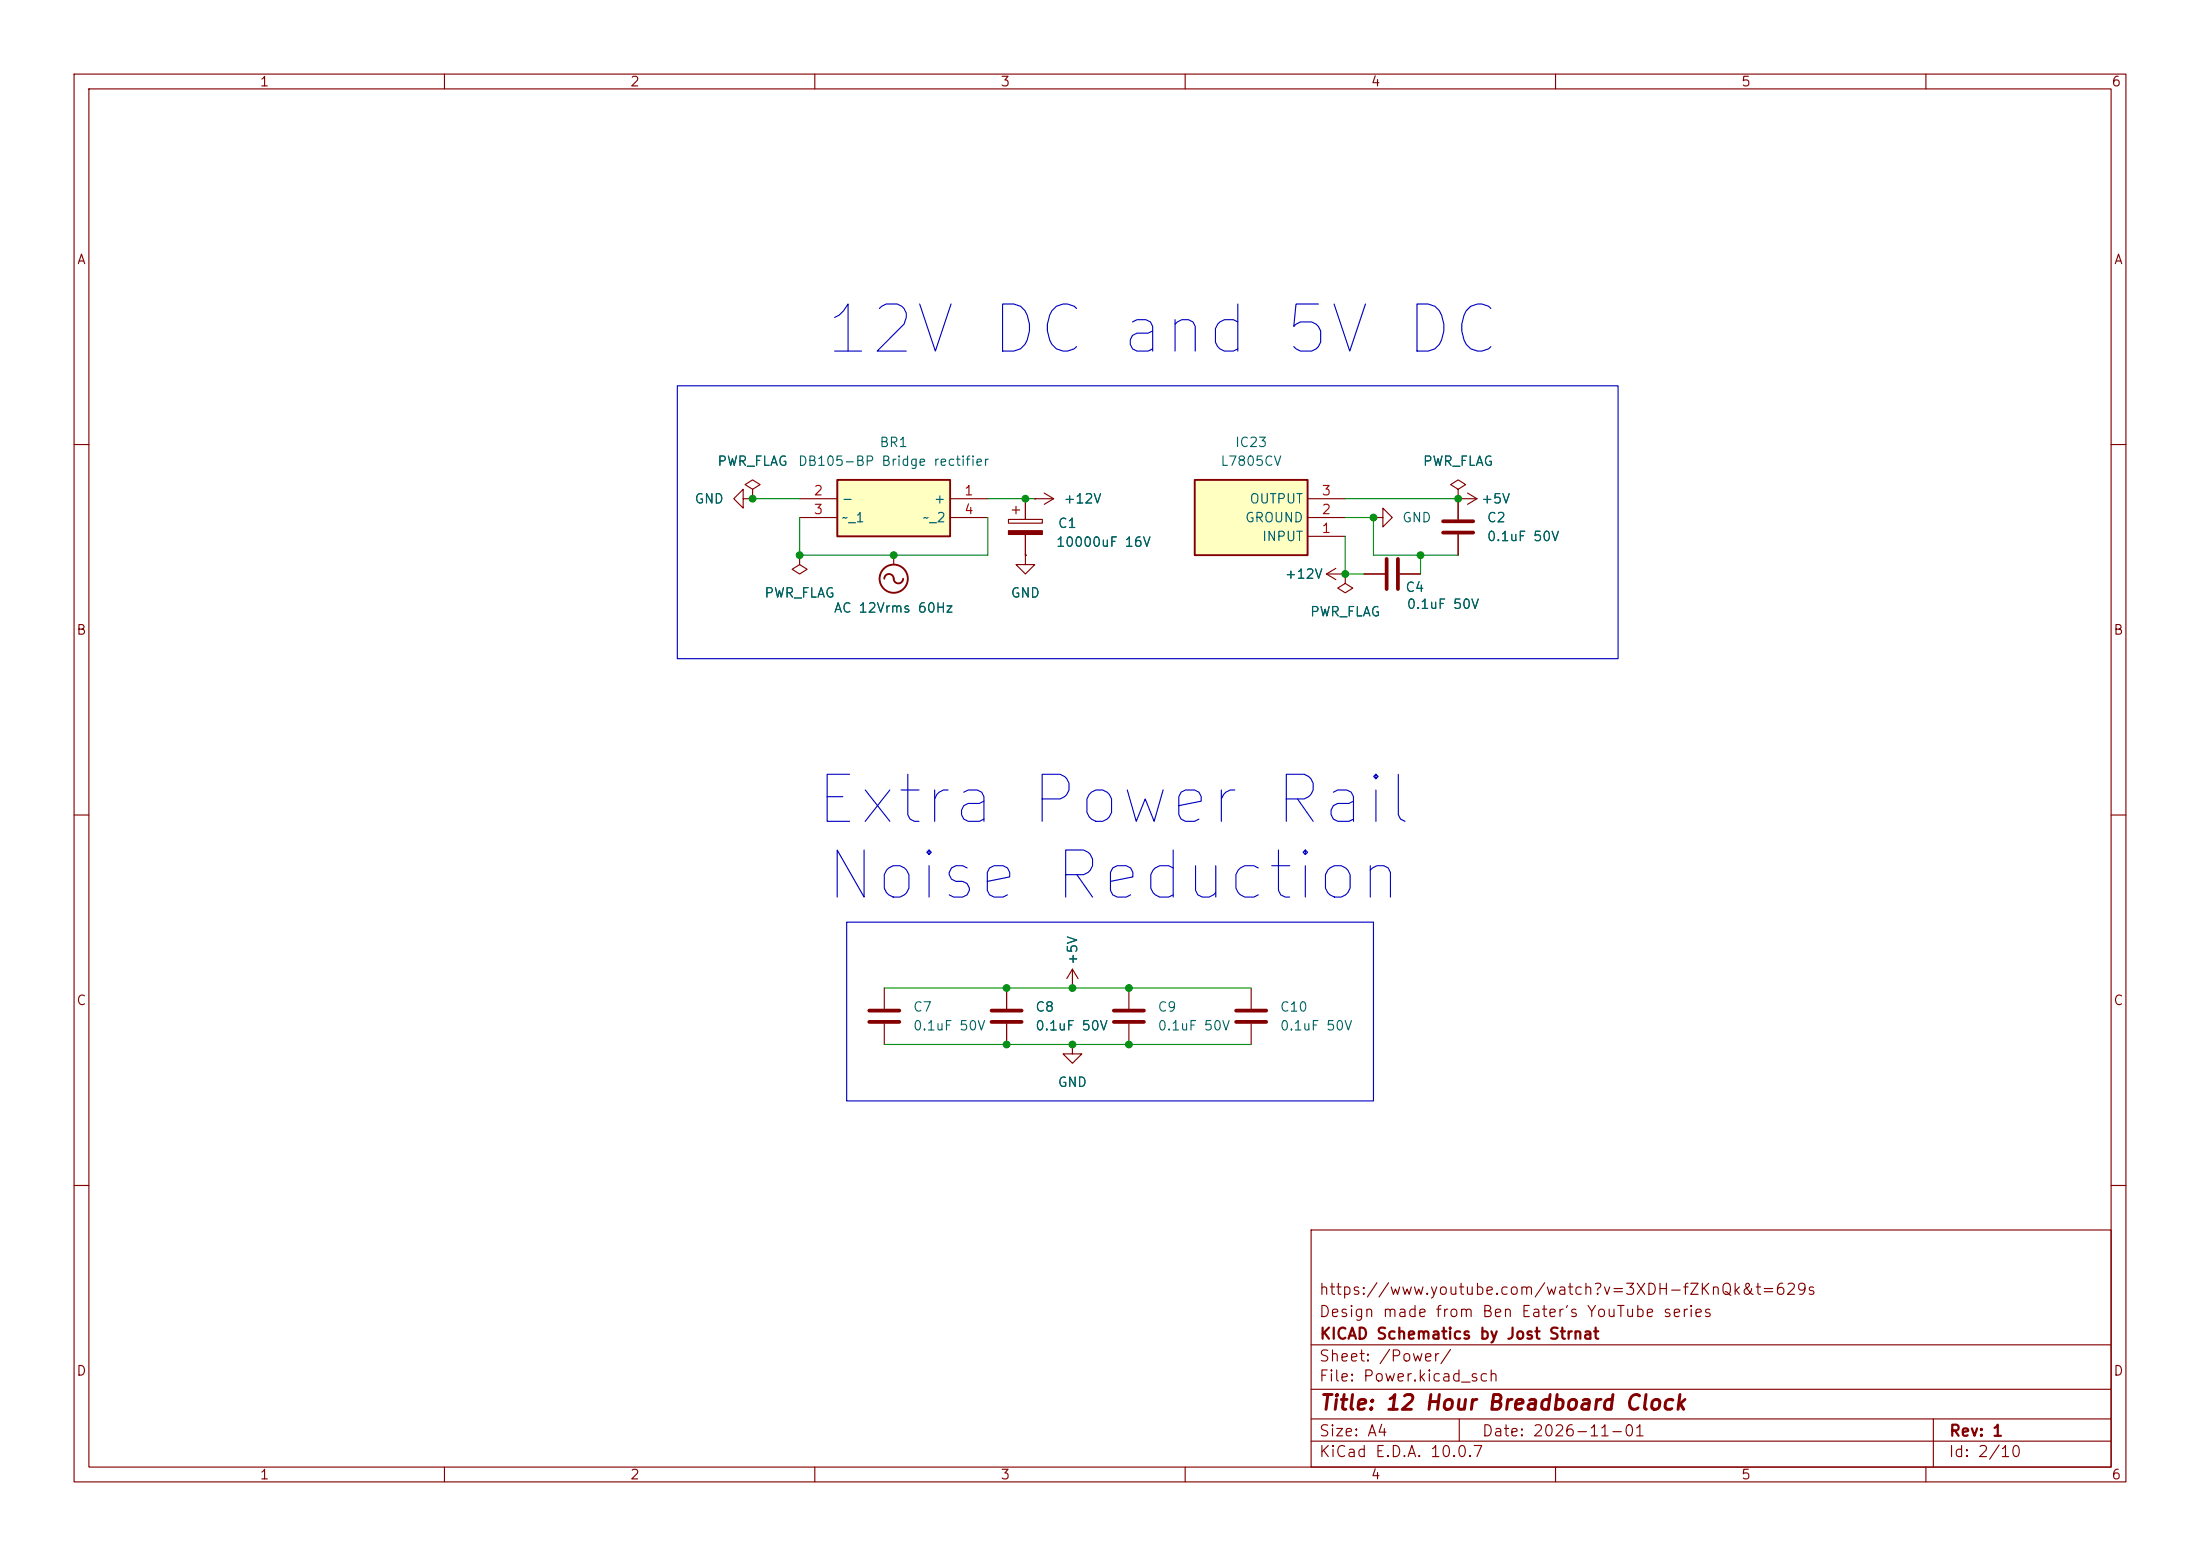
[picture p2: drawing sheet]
<svg xmlns="http://www.w3.org/2000/svg" width="297mm" height="210mm" viewBox="0 0 297 210" stroke-linecap="round" stroke-linejoin="round" font-family="sans-serif">
<g fill="none" stroke="#840000" stroke-width=".15">
<path d="M10 10h277v190h-277zM12 12h273v186h-273zM60 10v2M110 10v2M160 10v2M210 10v2M260 10v2M10 60h2M101.6 66l1-.6-1-.6-1 .6 1 .6v1.3M101.6 67.3h.1M120.6 74.9h.1M120.6 74.9v1.3"/>
<path d="M136.1 70.1h4.6v.5h-4.6zM136.7 68.8h1M137.2 68.3v1M138.4 74.9v1.3h1.3l-1.3 1.3-1.2-1.3h1.2M138.4 74.9h.1M138.4 67.3v2.8M138.4 72.1v2.8M179.1 77.5l1.2 .7M179.1 77.5h2.5M180.3 76.7l-1.2 .8M181.6 77.5h.1M181.6 77.5v1.2l1 .7-1 .6-1-.6 1-.7"/>
<path d="M185.4 69.9h1.3v-1.3l1.3 1.3-1.3 1.2v-1.2M185.4 69.9h.1M196.8 67.3v2.8M196.8 72.1v2.8M285 60h2M10 110h2M285 110h2M119.4 133.4v2.7M119.4 138.2v2.8M135.9 133.4v2.7M135.9 138.2v2.8M144.8 133.4h.1"/>
<path d="M144.8 130.8l-.8 1.3M144.8 130.8l.7 1.3M144.8 130.8v2.6M152.4 133.4v2.7M152.4 138.2v2.8M168.9 133.4v2.7M168.9 138.2v2.8M144.8 141v1.2h1.2l-1.2 1.3-1.3-1.3h1.3M144.8 141h.1M10 160h2M177 166h108v32h-108zM285 160h2"/>
<path d="M60 198v2M110 198v2M160 198v2M177 194.5h108M177 191.5h108M177 187.5h108M177 181.5h108M197 191.5v3M210 198v2M260 198v2M261 191.5v6.5"/>
</g>
<g fill="none" stroke="#840000" stroke-width=".25">
<path d="M119.4 78.1a.67 .67 0 0 1 .8-.6 .67 .67 0 0 1 .5 .8 .64 .64 0 0 0 .7 .4 .64 .64 0 0 0 .5-.6"/>
<circle cx="120.6" cy="78.1" r="1.9"/>
</g>
<path d="M194.8 70.4h4.1M194.8 71.9h4.1M117.3 136.4h4.1M117.3 137.9h4.1M133.9 136.4h4M133.9 137.9h4M150.4 136.4h4M150.4 137.9h4M166.9 136.4h4M166.9 137.9h4" fill="none" stroke="#840000" stroke-width=".51"/>
<path d="M136.1 71.6h4.6v.5h-4.6z" fill="#840000" stroke="#840000" stroke-width=".15"/>
<path d="M161.3 64.8h15.2v10.1h-15.2z" fill="#ffffc2"/>
<path d="M161.3 64.8h15.2v10.1h-15.2z" fill="none" stroke="#840000" stroke-width=".25"/>
<g fill="none" stroke="#840000" stroke-width=".15">
<path d="M100.3 67.3v-1.3l-1.2 1.3 1.2 1.3v-1.3h1.3M101.6 67.3h.1M107.9 74.9v1.3l1.1 .6-1.1 .7-1-.7 1-.6M107.9 74.9h.1M139.7 67.3h.1M139.7 67.3h2.5M141 66.5l1.2 .8M142.2 67.3l-1.2 .8M176.5 72.4h5.1M176.5 69.9h5.1M176.5 67.3h5.1M184.1 77.5h2.8"/>
<path d="M189 77.5h2.8M196.8 67.3h.1M196.8 66l1.1-.6-1.1-.6-1 .6 1 .6v1.3M196.8 67.3h2.6M198.1 66.5l1.3 .8M199.4 67.3l-1.3 .8"/>
</g>
<path d="M187.2 75.4v4.1M188.7 75.4v4.1" fill="none" stroke="#840000" stroke-width=".51"/>
<path d="M113 64.8h15.3v7.6h-15.3z" fill="#ffffc2"/>
<path d="M113 64.8h15.3v7.6h-15.3z" fill="none" stroke="#840000" stroke-width=".25"/>
<g fill="none" stroke="#840000" stroke-width=".15">
<path d="M101.6 67.3h.1M107.9 74.9h.1M107.9 67.3h5.1M107.9 69.9h5.1M120.6 74.9h.1M128.3 67.3h5M128.3 69.9h5M138.4 74.9h.1M138.4 67.3v2.8M138.4 72.1v2.8M139.7 67.3h.1M181.6 77.5h.1"/>
<path d="M184.1 77.5h2.8M189 77.5h2.8M196.8 67.3h.1M196.8 67.3v2.8M196.8 72.1v2.8M135.9 133.4v2.7M135.9 138.2v2.8M144.8 133.4h.1M144.8 141h.1"/>
</g>
<path d="M101.6 67.3h6.3M107.9 69.9v5h25.4v-5M133.3 67.3h6.4M181.6 67.3h15.2M181.6 69.9h3.8v5h11.4M181.6 72.4v5.1h2.5M191.8 74.9v2.6M119.4 133.4h49.5M119.4 141h49.5" fill="none" stroke="#009600" stroke-width=".15"/>
<path d="M91.4 52.1h127v36.8h-127zM114.3 124.5h71.1v24.1h-71.1z" fill="none" stroke="#0000c2" stroke-width=".15"/>
<g fill="#009600" stroke="#009600" stroke-width=".14">
<circle cx="191.8" cy="74.9" r=".46"/>
<circle cx="196.8" cy="67.3" r=".46"/>
<circle cx="144.8" cy="133.4" r=".46"/>
<circle cx="152.4" cy="141" r=".46"/>
<circle cx="144.8" cy="141" r=".46"/>
<circle cx="152.4" cy="133.4" r=".46"/>
<circle cx="135.9" cy="141" r=".46"/>
<circle cx="135.9" cy="133.4" r=".46"/>
<circle cx="185.4" cy="69.9" r=".46"/>
<circle cx="101.6" cy="67.3" r=".46"/>
<circle cx="107.9" cy="74.9" r=".46"/>
<circle cx="120.6" cy="74.9" r=".46"/>
<circle cx="138.4" cy="67.3" r=".46"/>
<circle cx="181.6" cy="77.5" r=".46"/>
</g>
<g font-size="6.3" fill="#0000c2">
<text x="110.8" y="49.3">12V DC and 5V DC</text>
<text x="109.5" y="112.8">Extra Power Rail</text>
<text x="110.9" y="123">Noise Reduction</text>
</g>
<text font-size="2" fill="#840000" x="178" y="190.8">Title: 12 Hour Breadboard Clock</text>
<g font-size="1.5" fill="#840000">
<text x="178" y="178.1">Design made from Ben Eater's YouTube series</text>
<text x="178" y="175.1">https://www.youtube.com/watch?v=3XDH-fZKnQk&amp;t=629s</text>
<text x="178" y="184.1">Sheet: /Power/</text>
<text x="178" y="181.1">KICAD Schematics by Jost Strnat</text>
<text x="178" y="186.8">File: Power.kicad_sch</text>
<text x="178" y="197">KiCad E.D.A. 10.0.7</text>
<text x="178" y="194.2">Size: A4</text>
<text x="200" y="194.2">Date: 2026-11-01</text>
<text x="263" y="197">Id: 2/10</text>
<text x="263" y="194.2">Rev: 1</text>
</g>
<g font-size="1.3" fill="#840000">
<text x="35" y="12">1</text>
<text x="85" y="12">2</text>
<text x="135" y="12">3</text>
<text x="185" y="12">4</text>
<text x="235" y="12">5</text>
<text x="285" y="12">6</text>
<text x="10.3" y="36">A</text>
<text x="285.3" y="36">A</text>
<text x="10.2" y="86">B</text>
<text x="285.2" y="86">B</text>
<text x="10.2" y="136">C</text>
<text x="285.2" y="136">C</text>
<text x="10.2" y="186">D</text>
<text x="285.2" y="186">D</text>
<text x="35" y="200">1</text>
<text x="85" y="200">2</text>
<text x="135" y="200">3</text>
<text x="185" y="200">4</text>
<text x="235" y="200">5</text>
<text x="285" y="200">6</text>
</g>
<g font-size="1.3" fill="#006464">
<text x="96.8" y="63.2">PWR_FLAG</text>
<text x="107.6" y="63.2">DB105-BP Bridge rectifier</text>
<text x="118.6" y="60.7">BR1</text>
<text x="164.7" y="63.2">L7805CV</text>
<text x="166.6" y="60.7">IC23</text>
<text x="192" y="63.2">PWR_FLAG</text>
<text x="93.7" y="68.3">GND</text>
<text x="113.5" y="68.3">-</text>
<text x="113.5" y="70.8">~_1</text>
<text x="124.5" y="70.8">~_2</text>
<text x="126" y="68.3">+</text>
<text x="142.7" y="71.6">C1</text>
<text x="143.5" y="68.3">+12V</text>
<text x="168" y="70.8">GROUND</text>
<text x="168.6" y="68.3">OUTPUT</text>
<text x="189.2" y="70.8">GND</text>
<text x="199.9" y="68.3">+5V</text>
<text x="200.6" y="70.8">C2</text>
<text x="142.5" y="74.1">10000uF 16V</text>
<text x="170.3" y="73.4">INPUT</text>
<text x="200.6" y="73.4">0.1uF 50V</text>
<text x="103.1" y="81">PWR_FLAG</text>
<text x="112.5" y="83">AC 12Vrms 60Hz</text>
<text x="136.4" y="81">GND</text>
<text x="173.4" y="78.4">+12V</text>
<text x="176.8" y="83.5">PWR_FLAG</text>
<text x="189.6" y="80.2">C4</text>
<text x="189.8" y="82.5">0.1uF 50V</text>
<text x="145.7" y="130.3" transform="rotate(-90 145.7 130.3)">+5V</text>
<text x="123.2" y="136.9">C7</text>
<text x="139.7" y="136.9">C8</text>
<text x="156.2" y="136.9">C9</text>
<text x="172.7" y="136.9">C10</text>
<text x="123.2" y="139.4">0.1uF 50V</text>
<text x="139.7" y="139.4">0.1uF 50V</text>
<text x="156.2" y="139.4">0.1uF 50V</text>
<text x="172.7" y="139.4">0.1uF 50V</text>
<text x="142.7" y="147">GND</text>
</g>
<g font-size="1.3" fill="#a90000">
<text x="109.8" y="67.2">2</text>
<text x="109.8" y="69.7">3</text>
<text x="130.1" y="67.2">1</text>
<text x="130.1" y="69.7">4</text>
<text x="178.3" y="69.7">2</text>
<text x="178.3" y="67.2">3</text>
<text x="178.3" y="72.3">1</text>
</g>
</svg>
